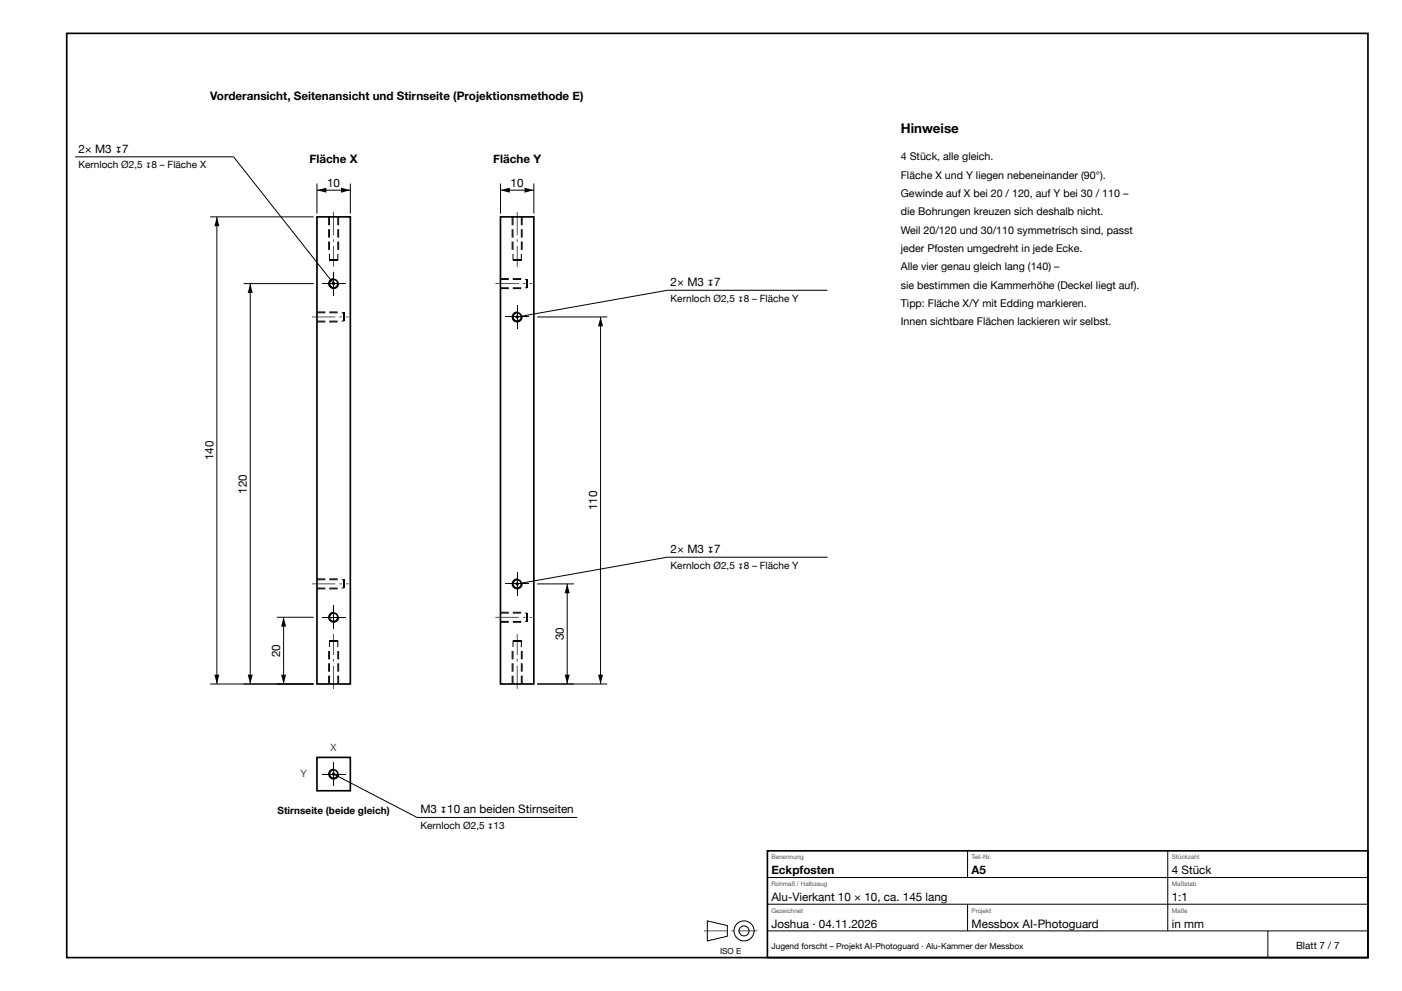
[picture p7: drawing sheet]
<svg xmlns="http://www.w3.org/2000/svg" width="420mm" height="297mm" viewBox="0 0 420 297" stroke-linecap="round" stroke-linejoin="round" font-family="sans-serif">
<g fill="none" stroke="#000" stroke-width=".5">
<path d="M20 10h390v277h-390zM95 65h10v140h-10zM150 65h10v140h-10zM95 227h10v10h-10zM230 255h180v32h-180z"/>
<circle cx="100" cy="85" r="1.25"/>
<circle cx="155" cy="95" r="1.25"/>
<circle cx="155" cy="175" r="1.25"/>
<circle cx="100" cy="185" r="1.25"/>
<circle cx="100" cy="232" r="1.25"/>
</g>
<g fill="none" stroke="#000" stroke-width=".3">
<path d="M22.5 47h47.5l30 38M95 55v9M95 57h10M105 55v9M150 57h10M150 55v9M160 55v9M63 65h31M65 65v140M98.7 78h2.5M153.7 78h2.5M73 85h21"/>
<path d="M75 85v120M96.5 85h7M100 83.5a1.5 1.5 0 0 0-1.5 1.5 1.5 1.5 0 0 0 1.5 1.5 1.5 1.5 0 0 0 1.5-1.5M100 81.5v7M103 93.7v2.5M151.5 95h7M155 93.5a1.5 1.5 0 0 0-1.5 1.5 1.5 1.5 0 0 0 1.5 1.5 1.5 1.5 0 0 0 1.5-1.5M155 91.5v7M158 83.7v2.5M161 95h21M180 95v110M248 87h-48l-45 8"/>
<path d="M103 173.7v2.5M151.5 175h7M155 173.5a1.5 1.5 0 0 0-1.5 1.5 1.5 1.5 0 0 0 1.5 1.5 1.5 1.5 0 0 0 1.5-1.5M155 171.5v7M161 175h11M170 175v30M248 167h-48l-45 8M83 185h11M85 185v20M96.5 185h7M98.7 192h2.5M100 183.5a1.5 1.5 0 0 0-1.5 1.5 1.5 1.5 0 0 0 1.5 1.5 1.5 1.5 0 0 0 1.5-1.5"/>
<path d="M100 181.5v7M153.7 192h2.5M158 183.7v2.5M63 205h31M161 205h21M96.5 232h7M100 230.5a1.5 1.5 0 0 0-1.5 1.5 1.5 1.5 0 0 0 1.5 1.5 1.5 1.5 0 0 0 1.5-1.5M100 228.5v7M100 232l25 13h48M290 255v8M350 255v24M212 276l6 1.4v3.2l-6 1.4z"/>
<path d="M230 263h180M230 271h180M230 279h180M290 271v8M380 279v8"/>
<circle cx="223" cy="279" r="3"/>
<circle cx="223" cy="279" r="1.5"/>
</g>
<g fill="#000">
<path d="M95 57l2.8-.7v1.5zM102.2 56.3l2.8 .7-2.8 .8zM150 57l2.8-.7v1.5zM157.2 56.3l2.8 .7-2.8 .8zM65 65l.7 2.8h-1.5zM75 85l.7 2.8h-1.5zM180 95l.7 2.8h-1.5zM170 175l.7 2.8h-1.5zM85 185l.7 2.8h-1.5zM64.2 202.2h1.5l-.7 2.8zM74.2 202.2h1.5l-.7 2.8zM84.2 202.2h1.5l-.7 2.8z"/>
<path d="M169.2 202.2h1.5l-.7 2.8zM179.2 202.2h1.5l-.7 2.8z"/>
<path d="M98.3 65h.3v2.5h-.3zM98.3 68.7h.3v2.5h-.3zM98.3 72.4h.3v2.5h-.3z"/>
<path d="M98.6 65h.3v2.5h-.3zM98.6 68.7h.3v2.5h-.3zM98.6 72.4h.3v2.5h-.3zM98.6 76.1h.3v1.9h-.3z"/>
<path d="M99.9 63.5h.2v7h-.2zM99.9 71.7h.2v.8h-.2zM99.9 73.7h.2v6.3h-.2z"/>
<path d="M101.1 65h.3v2.5h-.3zM101.1 68.7h.3v2.5h-.3zM101.1 72.4h.3v2.5h-.3zM101.1 76.1h.3v1.9h-.3z"/>
<path d="M101.3 65h.3v2.5h-.3zM101.3 68.7h.3v2.5h-.3zM101.3 72.4h.3v2.5h-.3z"/>
<path d="M153.3 65h.3v2.5h-.3zM153.3 68.7h.3v2.5h-.3zM153.3 72.4h.3v2.5h-.3z"/>
<path d="M153.6 65h.3v2.5h-.3zM153.6 68.7h.3v2.5h-.3zM153.6 72.4h.3v2.5h-.3zM153.6 76.1h.3v1.9h-.3z"/>
<path d="M154.9 63.5h.2v7h-.2zM154.9 71.7h.2v.8h-.2zM154.9 73.7h.2v6.3h-.2z"/>
<path d="M156.1 65h.3v2.5h-.3zM156.1 68.7h.3v2.5h-.3zM156.1 72.4h.3v2.5h-.3zM156.1 76.1h.3v1.9h-.3z"/>
<path d="M156.3 65h.3v2.5h-.3zM156.3 68.7h.3v2.5h-.3zM156.3 72.4h.3v2.5h-.3z"/>
<path d="M93.5 94.9h7v.2h-7zM101.7 94.9h.8v.2h-.8zM103.7 94.9h.8v.2h-.8z"/>
<path d="M95 93.6h2.5v.3h-2.5zM98.7 93.6h2.5v.3h-2.5zM102.4 93.6h.6v.3h-.6z"/>
<path d="M95 96.1h2.5v.3h-2.5zM98.7 96.1h2.5v.3h-2.5zM102.4 96.1h.6v.3h-.6z"/>
<path d="M95 93.3h2.5v.3h-2.5zM98.7 93.3h2.5v.3h-2.5z"/>
<path d="M95 96.3h2.5v.3h-2.5zM98.7 96.3h2.5v.3h-2.5z"/>
<path d="M148.5 84.9h7v.2h-7zM156.7 84.9h.8v.2h-.8zM158.7 84.9h.8v.2h-.8z"/>
<path d="M150 83.6h2.5v.3h-2.5zM153.7 83.6h2.5v.3h-2.5zM157.4 83.6h.6v.3h-.6z"/>
<path d="M150 86.1h2.5v.3h-2.5zM153.7 86.1h2.5v.3h-2.5zM157.4 86.1h.6v.3h-.6z"/>
<path d="M150 83.3h2.5v.3h-2.5zM153.7 83.3h2.5v.3h-2.5z"/>
<path d="M150 86.3h2.5v.3h-2.5zM153.7 86.3h2.5v.3h-2.5z"/>
<path d="M93.5 174.9h7v.2h-7zM101.7 174.9h.8v.2h-.8zM103.7 174.9h.8v.2h-.8z"/>
<path d="M95 173.6h2.5v.3h-2.5zM98.7 173.6h2.5v.3h-2.5zM102.4 173.6h.6v.3h-.6z"/>
<path d="M95 176.1h2.5v.3h-2.5zM98.7 176.1h2.5v.3h-2.5zM102.4 176.1h.6v.3h-.6z"/>
<path d="M95 173.3h2.5v.3h-2.5zM98.7 173.3h2.5v.3h-2.5z"/>
<path d="M95 176.3h2.5v.3h-2.5zM98.7 176.3h2.5v.3h-2.5z"/>
<path d="M148.5 184.9h7v.2h-7zM156.7 184.9h.8v.2h-.8zM158.7 184.9h.8v.2h-.8z"/>
<path d="M150 183.6h2.5v.3h-2.5zM153.7 183.6h2.5v.3h-2.5zM157.4 183.6h.6v.3h-.6z"/>
<path d="M150 186.1h2.5v.3h-2.5zM153.7 186.1h2.5v.3h-2.5zM157.4 186.1h.6v.3h-.6z"/>
<path d="M150 183.3h2.5v.3h-2.5zM153.7 183.3h2.5v.3h-2.5z"/>
<path d="M150 186.3h2.5v.3h-2.5zM153.7 186.3h2.5v.3h-2.5z"/>
<path d="M98.3 202.5h.3v2.5h-.3zM98.3 198.8h.3v2.5h-.3zM98.3 195.1h.3v2.5h-.3z"/>
<path d="M98.6 202.5h.3v2.5h-.3zM98.6 198.8h.3v2.5h-.3zM98.6 195.1h.3v2.5h-.3zM98.6 192h.3v1.9h-.3z"/>
<path d="M99.9 199.5h.2v7h-.2zM99.9 197.5h.2v.8h-.2zM99.9 190h.2v6.3h-.2z"/>
<path d="M101.1 202.5h.3v2.5h-.3zM101.1 198.8h.3v2.5h-.3zM101.1 195.1h.3v2.5h-.3zM101.1 192h.3v1.9h-.3z"/>
<path d="M101.3 202.5h.3v2.5h-.3zM101.3 198.8h.3v2.5h-.3zM101.3 195.1h.3v2.5h-.3z"/>
<path d="M153.3 202.5h.3v2.5h-.3zM153.3 198.8h.3v2.5h-.3zM153.3 195.1h.3v2.5h-.3z"/>
<path d="M153.6 202.5h.3v2.5h-.3zM153.6 198.8h.3v2.5h-.3zM153.6 195.1h.3v2.5h-.3zM153.6 192h.3v1.9h-.3z"/>
<path d="M154.9 199.5h.2v7h-.2zM154.9 197.5h.2v.8h-.2zM154.9 190h.2v6.3h-.2z"/>
<path d="M156.1 202.5h.3v2.5h-.3zM156.1 198.8h.3v2.5h-.3zM156.1 195.1h.3v2.5h-.3zM156.1 192h.3v1.9h-.3z"/>
<path d="M156.3 202.5h.3v2.5h-.3zM156.3 198.8h.3v2.5h-.3zM156.3 195.1h.3v2.5h-.3z"/>
<path d="M211 278.9h7v.2h-7zM219.2 278.9h.8v.2h-.8zM221.2 278.9h5.8v.2h-5.8z"/>
<circle cx="100" cy="85" r=".5"/>
<circle cx="155" cy="95" r=".5"/>
<circle cx="155" cy="175" r=".5"/>
<circle cx="100" cy="232" r=".5"/>
</g>
<text font-size="4" x="270" y="40">Hinweise</text>
<g font-size="3.5">
<text x="63" y="30">Vorderansicht, Seitenansicht und Stirnseite (Projektionsmethode E)</text>
<text x="23.5" y="45.8">2× M3 ↧7</text>
<text x="92.8" y="49">Fläche X</text>
<text x="147.8" y="49">Fläche Y</text>
<text x="98.1" y="56">10</text>
<text x="153.1" y="56">10</text>
<text x="201" y="85.8">2× M3 ↧7</text>
<text x="64" y="137.9" transform="rotate(-90 64 137.9)">140</text>
<text x="74" y="147.9" transform="rotate(-90 74 147.9)">120</text>
<text x="179" y="152.9" transform="rotate(-90 179 152.9)">110</text>
<text x="201" y="165.8">2× M3 ↧7</text>
<text x="169" y="191.9" transform="rotate(-90 169 191.9)">30</text>
<text x="84" y="196.9" transform="rotate(-90 84 196.9)">20</text>
<text x="126" y="243.8">M3 ↧10 an beiden Stirnseiten</text>
<text x="231.2" y="262">Eckpfosten</text>
<text x="291.2" y="262">A5</text>
<text x="351.2" y="262">4 Stück</text>
<text x="231.2" y="270">Alu-Vierkant 10 × 10, ca. 145 lang</text>
<text x="351.2" y="270">1:1</text>
<text x="231.2" y="278">Joshua · 04.11.2026</text>
<text x="291.2" y="278">Messbox AI-Photoguard</text>
<text x="351.2" y="278">in mm</text>
</g>
<g font-size="3.2">
<text x="270" y="48">4 Stück, alle gleich.</text>
<text x="270" y="53.5">Fläche X und Y liegen nebeneinander (90°).</text>
<text x="270" y="59">Gewinde auf X bei 20 / 120, auf Y bei 30 / 110 –</text>
<text x="270" y="64.5">die Bohrungen kreuzen sich deshalb nicht.</text>
<text x="270" y="70">Weil 20/120 und 30/110 symmetrisch sind, passt</text>
<text x="270" y="75.5">jeder Pfosten umgedreht in jede Ecke.</text>
<text x="270" y="81">Alle vier genau gleich lang (140) –</text>
<text x="270" y="86.5">sie bestimmen die Kammerhöhe (Deckel liegt auf).</text>
<text x="270" y="92">Tipp: Fläche X/Y mit Edding markieren.</text>
<text x="270" y="97.5">Innen sichtbare Flächen lackieren wir selbst.</text>
</g>
<g font-size="3">
<text x="23.5" y="50.4">Kernloch Ø2,5 ↧8 – Fläche X</text>
<text x="201" y="90.4">Kernloch Ø2,5 ↧8 – Fläche Y</text>
<text x="201" y="170.4">Kernloch Ø2,5 ↧8 – Fläche Y</text>
<text x="83.2" y="244">Stirnseite (beide gleich)</text>
<text x="126" y="248.4">Kernloch Ø2,5 ↧13</text>
<text x="388.5" y="284.5">Blatt 7 / 7</text>
</g>
<g font-size="3" fill="#1f4e79">
<text x="99.1" y="225">X</text>
<text x="90.1" y="233">Y</text>
</g>
<g font-size="2.5">
<text x="215.8" y="286">ISO E</text>
<text x="231.2" y="284.5">Jugend forscht – Projekt AI-Photoguard · Alu-Kammer der Messbox</text>
</g>
<g font-size="1.9" fill="#555">
<text x="231.2" y="257.6">Benennung</text>
<text x="291.2" y="257.6">Teil-Nr.</text>
<text x="351.2" y="257.6">Stückzahl</text>
<text x="231.2" y="265.6">Rohmaß / Halbzeug</text>
<text x="351.2" y="265.6">Maßstab</text>
<text x="231.2" y="273.6">Gezeichnet</text>
<text x="291.2" y="273.6">Projekt</text>
<text x="351.2" y="273.6">Maße</text>
</g>
</svg>
